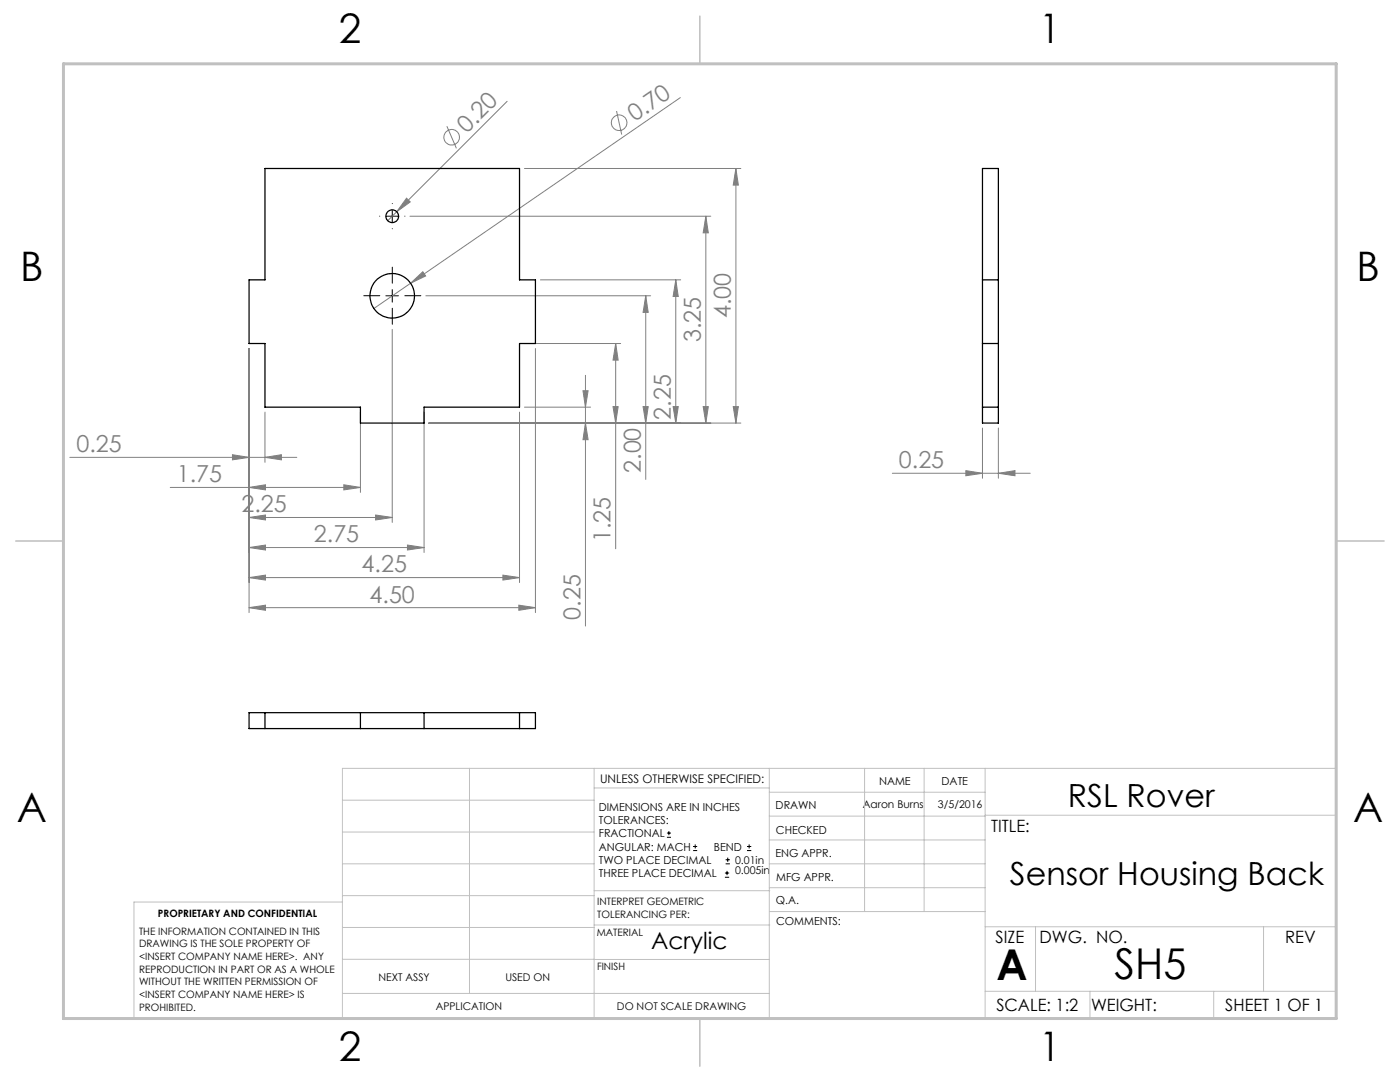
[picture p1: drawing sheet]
<svg xmlns="http://www.w3.org/2000/svg" width="279mm" height="216mm" viewBox="0 0 279 216" stroke-linecap="round" stroke-linejoin="round" font-family="sans-serif">
<g fill="none" stroke="#808080" stroke-width=".2">
<path d="M135.8 19.5l-53.8 37M81.1 39.5l.8 .8-2.7 2zM89.2 25.2l1.9 4.4M101.2 20.2l-23.8 23.9M104.7 33.6h43.1M123 22.2l1.1 4.6M146.9 33.6v50.8M146.9 33.6l.5 3.3h-1.1zM81.8 43.1h60.1M82 56.5l2.4-2.3 .5 .9zM82 56.5l-7.4 5.1M85 59h44.9"/>
<path d="M107.8 55.8h28.1M128.9 59v36.7M128.9 59l.5 3.3h-1.1zM134.9 55.8v28.6M134.9 55.8l.5 3.4h-1.1zM140.9 43.1v41.3M140.9 43.1l.5 3.4h-1.1zM49.7 69.5v52.7M78.3 65.7v38.5M104.7 68.5h19.2M106.9 69.5v52.7M116.3 78h1.1l-.6 3.2z"/>
<path d="M116.8 74.9v50M122.9 68.5v41M122.9 68.5l.5 3.4h-1.1zM13.9 91.3h45.3M34 97.3h37.9M46.4 90.7l3.3 .6-3.3 .5zM49.7 97.3l3.3-.6v1.1zM52.9 91.3l3.3-.6v1.1zM52.9 82.2v10.1M68.6 96.7l3.3 .6-3.3 .5zM71.9 82.2v16M84.6 82.2v28"/>
<path d="M85.6 84.4h62.2M103.7 82.2v34M104.7 81.2h13.2M116.8 84.4l.6 3.3h-1.1zM122.3 81.1h1.1l-.5 3.3zM128.3 81.1h1.1l-.5 3.3zM134.3 81.1h1.1l-.5 3.3zM140.3 81.1h1.1l-.5 3.3zM146.3 81.1h1.1l-.5 3.3zM178.1 94.4h27.5M192.8 93.9l3.3 .5-3.3 .5zM196.1 85.4v10"/>
<path d="M199.2 94.4l3.4-.5v1zM199.2 85.4v10M49.7 103.3l3.3-.5v1zM49.7 109.3l3.3-.5v.9zM49.7 115.3l3.3-.5v.9zM49.7 103.3h28.6M49.7 109.3h34.9M49.7 115.3h54M75 102.8l3.3 .5-3.3 .5zM81.3 108.8l3.3 .5-3.3 .4zM100.4 114.8l3.3 .5-3.3 .4zM49.7 121.2l3.3-.4v1z"/>
<path d="M49.7 121.2h57.2M103.5 120.8l3.4 .4-3.4 .6z"/>
<circle cx="90.1" cy="27.4" r="1.56"/>
<circle cx="123.6" cy="24.5" r="1.56"/>
</g>
<g fill="none" stroke="#000" stroke-width=".2">
<path d="M77 43.1h2.5M77 59h2.5M78.3 41.9v2.5M78.3 57.8v2.5M133.1 167.1h.8M133.1 166.2h.8M133.5 165.8v.9M138.3 169.7h.8M138.3 168.9h.8M138.7 168.5v.8M144.7 175h.8M144.7 174.2h.8"/>
<path d="M144.8 172.4h.9M144.8 171.6h.9M145.1 173.8v.8M145.2 171.1v.9M149.1 169.7h.8M149.1 168.9h.8M149.5 168.5v.8"/>
</g>
<path d="M75.8 43.1h.1M75.8 59h-3.2M78.3 40.6h.1M78.3 45.6v.1M78.3 56.5v-3.2M80.8 43.1h.1M80.8 59h3.2M78.3 61.5v3.2" fill="none" stroke="#000" stroke-width=".2" stroke-dasharray="15.2 1.3 1.3 1.3"/>
<g fill="none" stroke="#c0c0c0" stroke-width=".2">
<path d="M68.3 159.7h50.3M93.7 153.3v44.9M118.6 153.3v49.9M118.6 157.2h34.9M153.5 153.3v49.9M153.5 158.1h43.1M172.5 153.3v28.6M184.4 153.3v28.6M196.6 153.3v49.9M68.3 180h-41.6v23.2h240v-49.9h-198.4v49.9M68.3 178.7h50.3M68.3 172.4h50.3"/>
<path d="M68.3 166h50.3M118.6 177.7h35M153.5 167.6h43.1M153.5 162.8h43.1M153.5 172.4h43.1M153.5 177.1h43.1M196.6 162.7h70.1M68.3 198.2h85.2M68.3 191.4l85.2 .1M68.3 185.1h50.3M118.6 184.6h35M153.6 181.9h43"/>
<path d="M196.6 197.8h70.1M196.6 184.9h70.1M206.7 184.9v12.9M217.5 197.8v5.4M242.2 197.8v5.4M252.2 184.9v12.9"/>
</g>
<path d="M139.7 3.2v9.5M3.1 107.9h9.6M266.7 107.9h9.5M139.7 203.2v9.6" fill="none" stroke="#c0c0c0" stroke-width=".3"/>
<path d="M12.7 12.7h254v190.5h-254z" fill="none" stroke="#c0c0c0" stroke-width=".6"/>
<g fill="#808080">
<path d="M82 56.5l2.4-2.3 .5 .9z"/>
<path d="M81.1 39.5l.8 .8-2.7 2z"/>
<path d="M199.2 94.4l3.4-.5v1zM192.8 93.9l3.3 .5-3.3 .5z"/>
<path d="M46.4 90.7l3.3 .6-3.3 .5zM52.9 91.3l3.3-.6v1.1z"/>
<path d="M116.8 84.4l.6 3.3h-1.1zM116.3 78h1.1l-.6 3.2zM122.3 81.1h1.1l-.5 3.3zM122.9 68.5l.5 3.4h-1.1zM128.3 81.1h1.1l-.5 3.3zM128.9 59l.5 3.3h-1.1zM134.3 81.1h1.1l-.5 3.3zM134.9 55.8l.5 3.4h-1.1zM140.3 81.1h1.1l-.5 3.3zM140.9 43.1l.5 3.4h-1.1zM146.3 81.1h1.1l-.5 3.3zM146.9 33.6l.5 3.3h-1.1z"/>
<path d="M49.7 97.3l3.3-.6v1.1zM68.6 96.7l3.3 .6-3.3 .5zM49.7 103.3l3.3-.5v1zM75 102.8l3.3 .5-3.3 .5zM49.7 109.3l3.3-.5v.9zM81.3 108.8l3.3 .5-3.3 .4zM49.7 115.3l3.3-.5v.9zM100.4 114.8l3.3 .5-3.3 .4zM49.7 121.2l3.3-.4v1zM103.5 120.8l3.4 .4-3.4 .6z"/>
</g>
<g fill="none" stroke="#000" stroke-width=".25">
<path d="M52.9 33.6h50.8v22.2h3.2v12.7h-3.2v12.7h-19.1v3.2h-12.7v-3.2h-19v-12.7h-3.2v-12.7h3.2zM196.1 33.6h3.1v50.8h-3.1zM196.1 55.8h3.1M196.1 68.5h3.1M196.1 81.2h3.1M49.7 142.2h57.2v3.2h-57.2zM52.9 142.2v3.2M71.9 142.2v3.2M84.6 142.2v3.2M103.7 142.2v3.2"/>
<circle cx="78.3" cy="59" r="4.4"/>
<circle cx="78.3" cy="43.1" r="1.27"/>
</g>
<g font-size="8.5">
<text x="198.9" y="195.5">A</text>
<text x="222.4" y="195.4">SH5</text>
</g>
<g font-size="8.1">
<text x="67.6" y="8.5">2</text>
<text x="207.3" y="8.5">1</text>
<text x="4" y="56.2">B</text>
<text x="270.7" y="56.2">B</text>
<text x="3.3" y="164.1">A</text>
<text x="270" y="164.1">A</text>
<text x="67.6" y="211.7">2</text>
<text x="207.3" y="211.7">1</text>
</g>
<g font-size="6.3">
<text x="213.1" y="161">RSL Rover</text>
<text x="201.5" y="176.7">Sensor Housing Back</text>
</g>
<g font-size="4.7" fill="#808080">
<text x="93.2" y="26.8" transform="rotate(-45 93.2 26.8)">0.20</text>
<text x="126.7" y="24.4" transform="rotate(-35 126.7 24.4)">0.70</text>
<text x="145.9" y="63.5" transform="rotate(-90 145.9 63.5)">4.00</text>
<text x="139.9" y="68.3" transform="rotate(-90 139.9 68.3)">3.25</text>
<text x="133.9" y="83.7" transform="rotate(-90 133.9 83.7)">2.25</text>
<text x="15.3" y="90.2">0.25</text>
<text x="127.9" y="94.4" transform="rotate(-90 127.9 94.4)">2.00</text>
<text x="179.4" y="93.4">0.25</text>
<text x="35.3" y="96.2">1.75</text>
<text x="48.2" y="102.2">2.25</text>
<text x="62.7" y="108.2">2.75</text>
<text x="121.9" y="108.2" transform="rotate(-90 121.9 108.2)">1.25</text>
<text x="72.2" y="114.2">4.25</text>
<text x="73.8" y="120.2">4.50</text>
<text x="115.9" y="123.6" transform="rotate(-90 115.9 123.6)">0.25</text>
</g>
<text font-size="4.7" x="129.9" y="189.5">Acrylic</text>
<g font-size="3.4">
<text x="197.8" y="166">TITLE:</text>
<text x="198.7" y="188.1">SIZE</text>
<text x="207.5" y="188.1">DWG. NO.</text>
<text x="256.5" y="188.2">REV</text>
<text x="198.8" y="201.7">SCALE: 1:2</text>
<text x="217.7" y="201.8">WEIGHT:</text>
<text x="244.5" y="201.7">SHEET 1 OF 1</text>
</g>
<text font-size="2.4" x="119.8" y="156.2">UNLESS OTHERWISE SPECIFIED:</text>
<g font-size="2.2">
<text x="119.5" y="161.8">DIMENSIONS ARE IN INCHES</text>
<text x="154.8" y="161.4">DRAWN</text>
<text x="175.4" y="156.6">NAME</text>
<text x="187.9" y="156.7">DATE</text>
<text x="119.5" y="164.4">TOLERANCES:</text>
<text x="119.5" y="167.1">FRACTIONAL</text>
<text x="154.9" y="166.3">CHECKED</text>
<text x="119.5" y="169.7">ANGULAR: MACH</text>
<text x="119.5" y="172.4">TWO PLACE DECIMAL</text>
<text x="142.5" y="169.7">BEND</text>
<text x="154.8" y="171">ENG APPR.</text>
<text x="119.5" y="175">THREE PLACE DECIMAL</text>
<text x="154.9" y="175.7">MFG APPR.</text>
<text x="154.9" y="180.4">Q.A.</text>
<text x="154.9" y="184.6">COMMENTS:</text>
</g>
<g font-size="2.1">
<text x="172.2" y="161.3">Aaron Burns</text>
<text x="187.2" y="161.3">3/5/2016</text>
<text x="146.7" y="172.3">0.01in</text>
<text x="146.7" y="174.5">0.005in</text>
<text x="75.5" y="195.7">NEXT ASSY</text>
<text x="100.9" y="195.7">USED ON</text>
<text x="86.9" y="201.5">APPLICATION</text>
<text x="123.1" y="201.6">DO NOT SCALE DRAWING</text>
</g>
<g font-size="2">
<text x="31.5" y="182.9">PROPRIETARY AND CONFIDENTIAL</text>
<text x="119.2" y="180.6">INTERPRET GEOMETRIC</text>
<text x="119.2" y="183.1">TOLERANCING PER:</text>
<text x="27.8" y="186.5">THE INFORMATION CONTAINED IN THIS</text>
<text x="27.8" y="189">DRAWING IS THE SOLE PROPERTY OF</text>
<text x="27.8" y="191.6">&lt;INSERT COMPANY NAME HERE&gt;. ANY</text>
<text x="119.1" y="186.7">MATERIAL</text>
<text x="27.8" y="194.1">REPRODUCTION IN PART OR AS A WHOLE</text>
<text x="27.8" y="196.6">WITHOUT THE WRITTEN PERMISSION OF</text>
<text x="119.1" y="193.5">FINISH</text>
<text x="27.8" y="199.1">&lt;INSERT COMPANY NAME HERE&gt; IS</text>
<text x="27.8" y="201.7">PROHIBITED.</text>
</g>
</svg>
